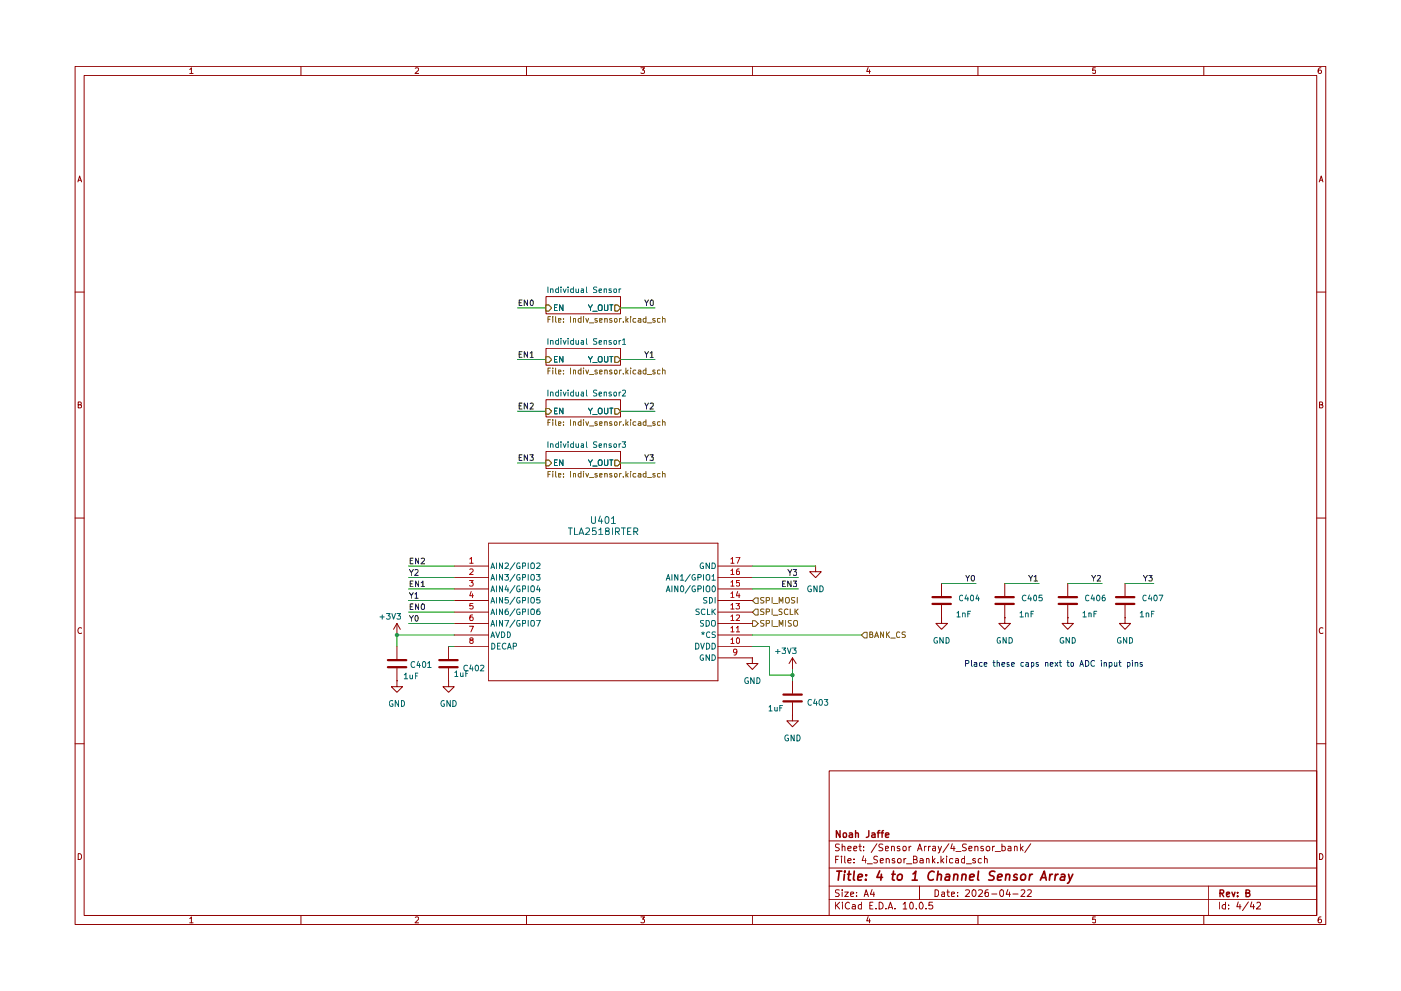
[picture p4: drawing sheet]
(kicad_sch
 (version 20260306)
 (generator "eeschema")
 (generator_version "10.0")
 (paper "A4")
 (title_block
  (title "4 to 1 Channel Sensor Array")
  (date "2026-04-22")
  (rev "B")
  (company "Noah Jaffe"))
 (lib_symbols
  (symbol "Device:C"
   (pin_numbers (hide yes))
   (pin_names
    (offset 0.254)) (exclude_from_sim no) (in_bom yes) (on_board yes)
   (in_pos_files yes)
   (duplicate_pin_numbers_are_jumpers no)
   (property "Reference" "C" (at 0.635 2.54 0) (show_name no) (do_not_autoplace no) (effects (font (size 1.27 1.27)) (justify left)))
   (property "Value" "C" (at 0.635 -2.54 0) (show_name no) (do_not_autoplace no) (effects (font (size 1.27 1.27)) (justify left)))
   (property "Footprint" "" (at 0.9652 -3.81 0) (show_name no) (do_not_autoplace no) (hide yes) (effects (font (size 1.27 1.27))))
   (property "Datasheet" "" (at 0 0 0) (show_name no) (do_not_autoplace no) (hide yes) (effects (font (size 1.27 1.27))))
   (property "Description" "Unpolarized capacitor" (at 0 0 0) (show_name no) (do_not_autoplace no) (hide yes) (effects (font (size 1.27 1.27))))
   (symbol "C_0_1"
    (polyline (pts (xy -2.032 0.762) (xy 2.032 0.762)) (stroke (width 0.508) (type default)) (fill (type none)))
    (polyline (pts (xy -2.032 -0.762) (xy 2.032 -0.762)) (stroke (width 0.508) (type default)) (fill (type none))))
   (symbol "C_1_1"
    (pin passive line (at 0 3.81 270) (length 2.794) (name "" (effects (font (size 1.27 1.27)))) (number "1" (effects (font (size 1.27 1.27)))))
    (pin passive line (at 0 -3.81 90) (length 2.794) (name "" (effects (font (size 1.27 1.27)))) (number "2" (effects (font (size 1.27 1.27))))))
   (embedded_fonts no))
  (symbol "PHOTON:TLA2518IRTER"
   (pin_names
    (offset 0.254)) (exclude_from_sim no) (in_bom yes) (on_board yes)
   (in_pos_files yes)
   (duplicate_pin_numbers_are_jumpers no)
   (property "Reference" "U401" (at 33.02 10.16 0) (show_name no) (do_not_autoplace no) (effects (font (size 1.524 1.524))))
   (property "Value" "TLA2518IRTER" (at 33.02 7.62 0) (show_name no) (do_not_autoplace no) (effects (font (size 1.524 1.524))))
   (property "Footprint" "footprints:WQFN16_RTE_TEX" (at 0 0 0) (show_name no) (do_not_autoplace no) (hide yes) (effects (font (size 1.27 1.27)
    (italic yes))))
   (property "Datasheet" "https://www.ti.com/lit/gpn/tla2518" (at 0 0 0) (show_name no) (do_not_autoplace no) (hide yes) (effects (font (size 1.27 1.27)
    (italic yes))))
   (property "Description" "" (at 0 0 0) (show_name no) (do_not_autoplace no) (hide yes) (effects (font (size 1.27 1.27))))
   (property "JLCPCB Part #" "C1855741" (at 0 0 0) (show_name no) (do_not_autoplace no) (hide yes) (effects (font (size 1.27 1.27))))
   (property "ki_locked" "" (at 0 0 0) (show_name no) (do_not_autoplace no) (effects (font (size 1.27 1.27))))
   (symbol "TLA2518IRTER_0_1"
    (polyline (pts (xy 7.62 5.08) (xy 7.62 -25.4)) (stroke (width 0.127) (type default)) (fill (type none)))
    (polyline (pts (xy 7.62 -25.4) (xy 58.42 -25.4)) (stroke (width 0.127) (type default)) (fill (type none)))
    (polyline (pts (xy 58.42 5.08) (xy 7.62 5.08)) (stroke (width 0.127) (type default)) (fill (type none)))
    (polyline (pts (xy 58.42 -25.4) (xy 58.42 5.08)) (stroke (width 0.127) (type default)) (fill (type none)))
    (pin bidirectional line (at 0 0 0) (length 7.62) (name "AIN2/GPIO2" (effects (font (size 1.27 1.27)))) (number "1" (effects (font (size 1.27 1.27)))))
    (pin bidirectional line (at 0 -2.54 0) (length 7.62) (name "AIN3/GPIO3" (effects (font (size 1.27 1.27)))) (number "2" (effects (font (size 1.27 1.27)))))
    (pin bidirectional line (at 0 -5.08 0) (length 7.62) (name "AIN4/GPIO4" (effects (font (size 1.27 1.27)))) (number "3" (effects (font (size 1.27 1.27)))))
    (pin bidirectional line (at 0 -7.62 0) (length 7.62) (name "AIN5/GPIO5" (effects (font (size 1.27 1.27)))) (number "4" (effects (font (size 1.27 1.27)))))
    (pin bidirectional line (at 0 -10.16 0) (length 7.62) (name "AIN6/GPIO6" (effects (font (size 1.27 1.27)))) (number "5" (effects (font (size 1.27 1.27)))))
    (pin bidirectional line (at 0 -12.7 0) (length 7.62) (name "AIN7/GPIO7" (effects (font (size 1.27 1.27)))) (number "6" (effects (font (size 1.27 1.27)))))
    (pin power_in line (at 0 -15.24 0) (length 7.62) (name "AVDD" (effects (font (size 1.27 1.27)))) (number "7" (effects (font (size 1.27 1.27)))))
    (pin passive line (at 0 -17.78 0) (length 7.62) (name "DECAP" (effects (font (size 1.27 1.27)))) (number "8" (effects (font (size 1.27 1.27)))))
    (pin power_in line (at 66.04 -17.78 180) (length 7.62) (name "DVDD" (effects (font (size 1.27 1.27)))) (number "10" (effects (font (size 1.27 1.27)))))
    (pin input line (at 66.04 -15.24 180) (length 7.62) (name "*CS" (effects (font (size 1.27 1.27)))) (number "11" (effects (font (size 1.27 1.27)))))
    (pin input line (at 66.04 -10.16 180) (length 7.62) (name "SCLK" (effects (font (size 1.27 1.27)))) (number "13" (effects (font (size 1.27 1.27)))))
    (pin input line (at 66.04 -7.62 180) (length 7.62) (name "SDI" (effects (font (size 1.27 1.27)))) (number "14" (effects (font (size 1.27 1.27)))))
    (pin bidirectional line (at 66.04 -5.08 180) (length 7.62) (name "AIN0/GPIO0" (effects (font (size 1.27 1.27)))) (number "15" (effects (font (size 1.27 1.27)))))
    (pin bidirectional line (at 66.04 -2.54 180) (length 7.62) (name "AIN1/GPIO1" (effects (font (size 1.27 1.27)))) (number "16" (effects (font (size 1.27 1.27))))))
   (symbol "TLA2518IRTER_1_1"
    (pin power_in line (at 66.04 -20.32 180) (length 7.62) (name "GND" (effects (font (size 1.27 1.27)))) (number "9" (effects (font (size 1.27 1.27)))))
    (pin tri_state line (at 66.04 -12.7 180) (length 7.62) (name "SDO" (effects (font (size 1.27 1.27)))) (number "12" (effects (font (size 1.27 1.27)))))
    (pin power_in line (at 66.04 0 180) (length 7.62) (name "GND" (effects (font (size 1.27 1.27)))) (number "17" (effects (font (size 1.27 1.27))))))
   (embedded_fonts no))
  (symbol "power:GND"
   (power global)
   (pin_numbers (hide yes))
   (pin_names
    (offset 0) (hide yes)) (exclude_from_sim no) (in_bom yes) (on_board yes)
   (in_pos_files yes)
   (duplicate_pin_numbers_are_jumpers no)
   (property "Reference" "#PWR" (at 0 -6.35 0) (show_name no) (do_not_autoplace no) (hide yes) (effects (font (size 1.27 1.27))))
   (property "Value" "GND" (at 0 -3.81 0) (show_name no) (do_not_autoplace no) (effects (font (size 1.27 1.27))))
   (property "Footprint" "" (at 0 0 0) (show_name no) (do_not_autoplace no) (hide yes) (effects (font (size 1.27 1.27))))
   (property "Datasheet" "" (at 0 0 0) (show_name no) (do_not_autoplace no) (hide yes) (effects (font (size 1.27 1.27))))
   (property "Description" "Power symbol creates a global label with name \"GND\" , ground" (at 0 0 0) (show_name no) (do_not_autoplace no) (hide yes) (effects (font (size 1.27 1.27))))
   (symbol "GND_0_1"
    (polyline (pts (xy 0 0) (xy 0 -1.27) (xy 1.27 -1.27) (xy 0 -2.54) (xy -1.27 -1.27) (xy 0 -1.27)) (stroke (width 0) (type default)) (fill (type none))))
   (symbol "GND_1_1"
    (pin power_in line (at 0 0 270) (length 0) (name "" (effects (font (size 1.27 1.27)))) (number "1" (effects (font (size 1.27 1.27))))))
   (embedded_fonts no))
  (symbol "power:VCC"
   (power global)
   (pin_numbers (hide yes))
   (pin_names
    (offset 0) (hide yes)) (exclude_from_sim no) (in_bom yes) (on_board yes)
   (in_pos_files yes)
   (duplicate_pin_numbers_are_jumpers no)
   (property "Reference" "#PWR" (at 0 -3.81 0) (show_name no) (do_not_autoplace no) (hide yes) (effects (font (size 1.27 1.27))))
   (property "Value" "VCC" (at 0 3.556 0) (show_name no) (do_not_autoplace no) (effects (font (size 1.27 1.27))))
   (property "Footprint" "" (at 0 0 0) (show_name no) (do_not_autoplace no) (hide yes) (effects (font (size 1.27 1.27))))
   (property "Datasheet" "" (at 0 0 0) (show_name no) (do_not_autoplace no) (hide yes) (effects (font (size 1.27 1.27))))
   (property "Description" "Power symbol creates a global label with name \"VCC\"" (at 0 0 0) (show_name no) (do_not_autoplace no) (hide yes) (effects (font (size 1.27 1.27))))
   (symbol "VCC_0_1"
    (polyline (pts (xy -0.762 1.27) (xy 0 2.54)) (stroke (width 0) (type default)) (fill (type none)))
    (polyline (pts (xy 0 2.54) (xy 0.762 1.27)) (stroke (width 0) (type default)) (fill (type none)))
    (polyline (pts (xy 0 0) (xy 0 2.54)) (stroke (width 0) (type default)) (fill (type none))))
   (symbol "VCC_1_1"
    (pin power_in line (at 0 0 90) (length 0) (name "" (effects (font (size 1.27 1.27)))) (number "1" (effects (font (size 1.27 1.27))))))
   (embedded_fonts no)))
 (text "Place these caps next to ADC input pins"
  (exclude_from_sim no)
  (at 226.822 142.494 0)
  (effects (font (size 1.27 1.27))))
 (junction
  (at 168.91 144.78)
  (diameter 0)
  (color 0 0 0 0))
 (junction
  (at 81.28 135.89)
  (diameter 0)
  (color 0 0 0 0))
 (wire
  (pts (xy 215.9 124.46) (xy 223.52 124.46))
  (stroke (width 0) (type default)))
 (wire
  (pts (xy 83.82 130.81) (xy 93.98 130.81))
  (stroke (width 0) (type default)))
 (wire
  (pts (xy 170.18 125.73) (xy 160.02 125.73))
  (stroke (width 0) (type default)))
 (wire
  (pts (xy 229.87 124.46) (xy 237.49 124.46))
  (stroke (width 0) (type default)))
 (wire
  (pts (xy 83.82 128.27) (xy 93.98 128.27))
  (stroke (width 0) (type default)))
 (wire
  (pts (xy 163.83 144.78) (xy 168.91 144.78))
  (stroke (width 0) (type default)))
 (wire
  (pts (xy 160.02 135.89) (xy 184.15 135.89))
  (stroke (width 0) (type default)))
 (wire
  (pts (xy 130.81 97.79) (xy 138.43 97.79))
  (stroke (width 0) (type default)))
 (wire
  (pts (xy 107.95 97.79) (xy 114.3 97.79))
  (stroke (width 0) (type default)))
 (wire
  (pts (xy 170.18 123.19) (xy 160.02 123.19))
  (stroke (width 0) (type default)))
 (wire
  (pts (xy 160.02 120.65) (xy 173.99 120.65))
  (stroke (width 0) (type default)))
 (wire
  (pts (xy 83.82 120.65) (xy 93.98 120.65))
  (stroke (width 0) (type default)))
 (wire
  (pts (xy 107.95 74.93) (xy 114.3 74.93))
  (stroke (width 0) (type default)))
 (wire
  (pts (xy 92.71 138.43) (xy 93.98 138.43))
  (stroke (width 0) (type default)))
 (wire
  (pts (xy 168.91 144.78) (xy 168.91 146.05))
  (stroke (width 0) (type default)))
 (wire
  (pts (xy 107.95 86.36) (xy 114.3 86.36))
  (stroke (width 0) (type default)))
 (wire
  (pts (xy 81.28 138.43) (xy 81.28 135.89))
  (stroke (width 0) (type default)))
 (wire
  (pts (xy 242.57 124.46) (xy 248.92 124.46))
  (stroke (width 0) (type default)))
 (wire
  (pts (xy 107.95 63.5) (xy 114.3 63.5))
  (stroke (width 0) (type default)))
 (wire
  (pts (xy 163.83 138.43) (xy 163.83 144.78))
  (stroke (width 0) (type default)))
 (wire
  (pts (xy 130.81 86.36) (xy 138.43 86.36))
  (stroke (width 0) (type default)))
 (wire
  (pts (xy 83.82 133.35) (xy 93.98 133.35))
  (stroke (width 0) (type default)))
 (wire
  (pts (xy 130.81 63.5) (xy 138.43 63.5))
  (stroke (width 0) (type default)))
 (wire
  (pts (xy 130.81 74.93) (xy 138.43 74.93))
  (stroke (width 0) (type default)))
 (wire
  (pts (xy 168.91 143.51) (xy 168.91 144.78))
  (stroke (width 0) (type default)))
 (wire
  (pts (xy 201.93 124.46) (xy 209.55 124.46))
  (stroke (width 0) (type default)))
 (wire
  (pts (xy 81.28 135.89) (xy 93.98 135.89))
  (stroke (width 0) (type default)))
 (wire
  (pts (xy 83.82 123.19) (xy 93.98 123.19))
  (stroke (width 0) (type default)))
 (wire
  (pts (xy 83.82 125.73) (xy 93.98 125.73))
  (stroke (width 0) (type default)))
 (wire
  (pts (xy 160.02 138.43) (xy 163.83 138.43))
  (stroke (width 0) (type default)))
 (label "EN2"
  (at 107.95 86.36 0)
  (effects (font (size 1.27 1.27)) (justify left bottom)))
 (label "Y2"
  (at 83.82 123.19 0)
  (effects (font (size 1.27 1.27)) (justify left bottom)))
 (label "Y1"
  (at 223.52 124.46 180)
  (effects (font (size 1.27 1.27)) (justify right bottom)))
 (label "Y2"
  (at 138.43 86.36 180)
  (effects (font (size 1.27 1.27)) (justify right bottom)))
 (label "EN1"
  (at 107.95 74.93 0)
  (effects (font (size 1.27 1.27)) (justify left bottom)))
 (label "Y3"
  (at 170.18 123.19 180)
  (effects (font (size 1.27 1.27)) (justify right bottom)))
 (label "EN3"
  (at 107.95 97.79 0)
  (effects (font (size 1.27 1.27)) (justify left bottom)))
 (label "Y3"
  (at 248.92 124.46 180)
  (effects (font (size 1.27 1.27)) (justify right bottom)))
 (label "Y1"
  (at 83.82 128.27 0)
  (effects (font (size 1.27 1.27)) (justify left bottom)))
 (label "Y0"
  (at 209.55 124.46 180)
  (effects (font (size 1.27 1.27)) (justify right bottom)))
 (label "EN3"
  (at 170.18 125.73 180)
  (effects (font (size 1.27 1.27)) (justify right bottom)))
 (label "EN0"
  (at 83.82 130.81 0)
  (effects (font (size 1.27 1.27)) (justify left bottom)))
 (label "EN2"
  (at 83.82 120.65 0)
  (effects (font (size 1.27 1.27)) (justify left bottom)))
 (label "Y2"
  (at 237.49 124.46 180)
  (effects (font (size 1.27 1.27)) (justify right bottom)))
 (label "Y3"
  (at 138.43 97.79 180)
  (effects (font (size 1.27 1.27)) (justify right bottom)))
 (label "Y0"
  (at 83.82 133.35 0)
  (effects (font (size 1.27 1.27)) (justify left bottom)))
 (label "EN0"
  (at 107.95 63.5 0)
  (effects (font (size 1.27 1.27)) (justify left bottom)))
 (label "Y1"
  (at 138.43 74.93 180)
  (effects (font (size 1.27 1.27)) (justify right bottom)))
 (label "Y0"
  (at 138.43 63.5 180)
  (effects (font (size 1.27 1.27)) (justify right bottom)))
 (label "EN1"
  (at 83.82 125.73 0)
  (effects (font (size 1.27 1.27)) (justify left bottom)))
 (hierarchical_label "BANK_CS"
  (shape input)
  (at 184.15 135.89 0)
  (effects (font (size 1.27 1.27)) (justify left)))
 (hierarchical_label "SPI_MISO"
  (shape output)
  (at 160.02 133.35 0)
  (effects (font (size 1.27 1.27)) (justify left)))
 (hierarchical_label "SPI_SCLK"
  (shape input)
  (at 160.02 130.81 0)
  (effects (font (size 1.27 1.27)) (justify left)))
 (hierarchical_label "SPI_MOSI"
  (shape input)
  (at 160.02 128.27 0)
  (effects (font (size 1.27 1.27)) (justify left)))
 (symbol
  (lib_id "power:GND")
  (at 92.71 146.05 0)
  (unit 1)
  (body_style 1)
  (exclude_from_sim no)
  (in_bom yes)
  (on_board yes)
  (in_pos_files yes)
  (dnp no)
  (fields_autoplaced yes)
  (property "Reference" "#PWR0403" (at 92.71 152.4 0) (hide yes) (show_name no) (do_not_autoplace no) (effects (font (size 1.27 1.27))))
  (property "Value" "GND" (at 92.71 151.13 0) (show_name no) (do_not_autoplace no) (effects (font (size 1.27 1.27))))
  (property "Footprint" "" (at 92.71 146.05 0) (hide yes) (show_name no) (do_not_autoplace no) (effects (font (size 1.27 1.27))))
  (property "Datasheet" "" (at 92.71 146.05 0) (hide yes) (show_name no) (do_not_autoplace no) (effects (font (size 1.27 1.27))))
  (property "Description" "Power symbol creates a global label with name \"GND\" , ground" (at 92.71 146.05 0) (hide yes) (show_name no) (do_not_autoplace no) (effects (font (size 1.27 1.27))))
  (pin "1")
  (instances (project "002_Sensor_PI_RS485 board" (path "" (reference "#PWR0403") (unit 1)) (path "" (reference "#PWR03303") (unit 1)) (path "" (reference "#PWR01303") (unit 1)) (path "" (reference "#PWR02803") (unit 1)) (path "" (reference "#PWR02303") (unit 1)) (path "" (reference "#PWR0803") (unit 1)) (path "" (reference "#PWR01803") (unit 1)))))
 (symbol
  (lib_id "power:GND")
  (at 242.57 132.08 0)
  (unit 1)
  (body_style 1)
  (exclude_from_sim no)
  (in_bom yes)
  (on_board yes)
  (in_pos_files yes)
  (dnp no)
  (fields_autoplaced yes)
  (property "Reference" "#PWR053" (at 242.57 138.43 0) (hide yes) (show_name no) (do_not_autoplace no) (effects (font (size 1.27 1.27))))
  (property "Value" "GND" (at 242.57 137.16 0) (show_name no) (do_not_autoplace no) (effects (font (size 1.27 1.27))))
  (property "Footprint" "" (at 242.57 132.08 0) (hide yes) (show_name no) (do_not_autoplace no) (effects (font (size 1.27 1.27))))
  (property "Datasheet" "" (at 242.57 132.08 0) (hide yes) (show_name no) (do_not_autoplace no) (effects (font (size 1.27 1.27))))
  (property "Description" "Power symbol creates a global label with name \"GND\" , ground" (at 242.57 132.08 0) (hide yes) (show_name no) (do_not_autoplace no) (effects (font (size 1.27 1.27))))
  (pin "1")
  (instances (project "002_Sensor_PI_RS485 board" (path "" (reference "#PWR053") (unit 1)) (path "" (reference "#PWR059") (unit 1)) (path "" (reference "#PWR055") (unit 1)) (path "" (reference "#PWR058") (unit 1)) (path "" (reference "#PWR057") (unit 1)) (path "" (reference "#PWR054") (unit 1)) (path "" (reference "#PWR056") (unit 1)))))
 (symbol
  (lib_id "power:GND")
  (at 201.93 132.08 0)
  (unit 1)
  (body_style 1)
  (exclude_from_sim no)
  (in_bom yes)
  (on_board yes)
  (in_pos_files yes)
  (dnp no)
  (fields_autoplaced yes)
  (property "Reference" "#PWR019" (at 201.93 138.43 0) (hide yes) (show_name no) (do_not_autoplace no) (effects (font (size 1.27 1.27))))
  (property "Value" "GND" (at 201.93 137.16 0) (show_name no) (do_not_autoplace no) (effects (font (size 1.27 1.27))))
  (property "Footprint" "" (at 201.93 132.08 0) (hide yes) (show_name no) (do_not_autoplace no) (effects (font (size 1.27 1.27))))
  (property "Datasheet" "" (at 201.93 132.08 0) (hide yes) (show_name no) (do_not_autoplace no) (effects (font (size 1.27 1.27))))
  (property "Description" "Power symbol creates a global label with name \"GND\" , ground" (at 201.93 132.08 0) (hide yes) (show_name no) (do_not_autoplace no) (effects (font (size 1.27 1.27))))
  (pin "1")
  (instances (project "002_Sensor_PI_RS485 board" (path "" (reference "#PWR019") (unit 1)) (path "" (reference "#PWR030") (unit 1)) (path "" (reference "#PWR024") (unit 1)) (path "" (reference "#PWR029") (unit 1)) (path "" (reference "#PWR027") (unit 1)) (path "" (reference "#PWR020") (unit 1)) (path "" (reference "#PWR026") (unit 1)))))
 (symbol
  (lib_id "power:VCC")
  (at 168.91 143.51 0)
  (unit 1)
  (body_style 1)
  (exclude_from_sim no)
  (in_bom yes)
  (on_board yes)
  (in_pos_files yes)
  (dnp no)
  (property "Reference" "#PWR0408" (at 168.91 147.32 0) (hide yes) (show_name no) (do_not_autoplace no) (effects (font (size 1.27 1.27))))
  (property "Value" "+3V3" (at 167.386 139.446 0) (show_name no) (do_not_autoplace no) (effects (font (size 1.27 1.27))))
  (property "Footprint" "" (at 168.91 143.51 0) (hide yes) (show_name no) (do_not_autoplace no) (effects (font (size 1.27 1.27))))
  (property "Datasheet" "" (at 168.91 143.51 0) (hide yes) (show_name no) (do_not_autoplace no) (effects (font (size 1.27 1.27))))
  (property "Description" "Power symbol creates a global label with name \"VCC\"" (at 168.91 143.51 0) (hide yes) (show_name no) (do_not_autoplace no) (effects (font (size 1.27 1.27))))
  (pin "1")
  (instances (project "002_Sensor_PI_RS485 board" (path "" (reference "#PWR0408") (unit 1)) (path "" (reference "#PWR03306") (unit 1)) (path "" (reference "#PWR01306") (unit 1)) (path "" (reference "#PWR02806") (unit 1)) (path "" (reference "#PWR02306") (unit 1)) (path "" (reference "#PWR0806") (unit 1)) (path "" (reference "#PWR01806") (unit 1)))))
 (symbol
  (lib_id "Device:C")
  (at 168.91 149.86 0)
  (unit 1)
  (body_style 1)
  (exclude_from_sim no)
  (in_bom yes)
  (on_board yes)
  (in_pos_files yes)
  (dnp no)
  (property "Reference" "C403" (at 171.958 150.876 0) (show_name no) (do_not_autoplace no) (effects (font (size 1.27 1.27)) (justify left)))
  (property "Value" "1uF" (at 163.322 152.146 0) (show_name no) (do_not_autoplace no) (effects (font (size 1.27 1.27)) (justify left)))
  (property "Footprint" "Capacitor_SMD:C_0402_1005Metric" (at 169.8752 153.67 0) (hide yes) (show_name no) (do_not_autoplace no) (effects (font (size 1.27 1.27))))
  (property "Datasheet" "" (at 168.91 149.86 0) (hide yes) (show_name no) (do_not_autoplace no) (effects (font (size 1.27 1.27))))
  (property "Description" "Unpolarized capacitor" (at 168.91 149.86 0) (hide yes) (show_name no) (do_not_autoplace no) (effects (font (size 1.27 1.27))))
  (pin "2")
  (pin "1")
  (instances (project "002_Sensor_PI_RS485 board" (path "" (reference "C403") (unit 1)) (path "" (reference "C3303") (unit 1)) (path "" (reference "C1303") (unit 1)) (path "" (reference "C2803") (unit 1)) (path "" (reference "C2303") (unit 1)) (path "" (reference "C803") (unit 1)) (path "" (reference "C1803") (unit 1)))))
 (symbol
  (lib_id "Device:C")
  (at 92.71 142.24 0)
  (unit 1)
  (body_style 1)
  (exclude_from_sim no)
  (in_bom yes)
  (on_board yes)
  (in_pos_files yes)
  (dnp no)
  (property "Reference" "C402" (at 95.758 143.256 0) (show_name no) (do_not_autoplace no) (effects (font (size 1.27 1.27)) (justify left)))
  (property "Value" "1uF" (at 93.726 144.526 0) (show_name no) (do_not_autoplace no) (effects (font (size 1.27 1.27)) (justify left)))
  (property "Footprint" "Capacitor_SMD:C_0402_1005Metric" (at 93.6752 146.05 0) (hide yes) (show_name no) (do_not_autoplace no) (effects (font (size 1.27 1.27))))
  (property "Datasheet" "" (at 92.71 142.24 0) (hide yes) (show_name no) (do_not_autoplace no) (effects (font (size 1.27 1.27))))
  (property "Description" "Unpolarized capacitor" (at 92.71 142.24 0) (hide yes) (show_name no) (do_not_autoplace no) (effects (font (size 1.27 1.27))))
  (pin "2")
  (pin "1")
  (instances (project "002_Sensor_PI_RS485 board" (path "" (reference "C402") (unit 1)) (path "" (reference "C3302") (unit 1)) (path "" (reference "C1302") (unit 1)) (path "" (reference "C2802") (unit 1)) (path "" (reference "C2302") (unit 1)) (path "" (reference "C802") (unit 1)) (path "" (reference "C1802") (unit 1)))))
 (symbol
  (lib_id "power:GND")
  (at 229.87 132.08 0)
  (unit 1)
  (body_style 1)
  (exclude_from_sim no)
  (in_bom yes)
  (on_board yes)
  (in_pos_files yes)
  (dnp no)
  (fields_autoplaced yes)
  (property "Reference" "#PWR046" (at 229.87 138.43 0) (hide yes) (show_name no) (do_not_autoplace no) (effects (font (size 1.27 1.27))))
  (property "Value" "GND" (at 229.87 137.16 0) (show_name no) (do_not_autoplace no) (effects (font (size 1.27 1.27))))
  (property "Footprint" "" (at 229.87 132.08 0) (hide yes) (show_name no) (do_not_autoplace no) (effects (font (size 1.27 1.27))))
  (property "Datasheet" "" (at 229.87 132.08 0) (hide yes) (show_name no) (do_not_autoplace no) (effects (font (size 1.27 1.27))))
  (property "Description" "Power symbol creates a global label with name \"GND\" , ground" (at 229.87 132.08 0) (hide yes) (show_name no) (do_not_autoplace no) (effects (font (size 1.27 1.27))))
  (pin "1")
  (instances (project "002_Sensor_PI_RS485 board" (path "" (reference "#PWR046") (unit 1)) (path "" (reference "#PWR052") (unit 1)) (path "" (reference "#PWR048") (unit 1)) (path "" (reference "#PWR051") (unit 1)) (path "" (reference "#PWR050") (unit 1)) (path "" (reference "#PWR047") (unit 1)) (path "" (reference "#PWR049") (unit 1)))))
 (symbol
  (lib_id "power:GND")
  (at 81.28 146.05 0)
  (unit 1)
  (body_style 1)
  (exclude_from_sim no)
  (in_bom yes)
  (on_board yes)
  (in_pos_files yes)
  (dnp no)
  (fields_autoplaced yes)
  (property "Reference" "#PWR0402" (at 81.28 152.4 0) (hide yes) (show_name no) (do_not_autoplace no) (effects (font (size 1.27 1.27))))
  (property "Value" "GND" (at 81.28 151.13 0) (show_name no) (do_not_autoplace no) (effects (font (size 1.27 1.27))))
  (property "Footprint" "" (at 81.28 146.05 0) (hide yes) (show_name no) (do_not_autoplace no) (effects (font (size 1.27 1.27))))
  (property "Datasheet" "" (at 81.28 146.05 0) (hide yes) (show_name no) (do_not_autoplace no) (effects (font (size 1.27 1.27))))
  (property "Description" "Power symbol creates a global label with name \"GND\" , ground" (at 81.28 146.05 0) (hide yes) (show_name no) (do_not_autoplace no) (effects (font (size 1.27 1.27))))
  (pin "1")
  (instances (project "002_Sensor_PI_RS485 board" (path "" (reference "#PWR0402") (unit 1)) (path "" (reference "#PWR03302") (unit 1)) (path "" (reference "#PWR01302") (unit 1)) (path "" (reference "#PWR02802") (unit 1)) (path "" (reference "#PWR02302") (unit 1)) (path "" (reference "#PWR0802") (unit 1)) (path "" (reference "#PWR01802") (unit 1)))))
 (symbol
  (lib_id "Device:C")
  (at 201.93 128.27 0)
  (unit 1)
  (body_style 1)
  (exclude_from_sim no)
  (in_bom yes)
  (on_board yes)
  (in_pos_files yes)
  (dnp no)
  (property "Reference" "C404" (at 205.486 127.762 0) (show_name no) (do_not_autoplace no) (effects (font (size 1.27 1.27)) (justify left)))
  (property "Value" "1nF" (at 204.978 131.318 0) (show_name no) (do_not_autoplace no) (effects (font (size 1.27 1.27)) (justify left)))
  (property "Footprint" "Capacitor_SMD:C_0402_1005Metric" (at 202.8952 132.08 0) (hide yes) (show_name no) (do_not_autoplace no) (effects (font (size 1.27 1.27))))
  (property "Datasheet" "" (at 201.93 128.27 0) (hide yes) (show_name no) (do_not_autoplace no) (effects (font (size 1.27 1.27))))
  (property "Description" "Unpolarized capacitor" (at 201.93 128.27 0) (hide yes) (show_name no) (do_not_autoplace no) (effects (font (size 1.27 1.27))))
  (pin "2")
  (pin "1")
  (instances (project "002_Sensor_PI_RS485 board" (path "" (reference "C404") (unit 1)) (path "" (reference "C3304") (unit 1)) (path "" (reference "C1304") (unit 1)) (path "" (reference "C2804") (unit 1)) (path "" (reference "C2304") (unit 1)) (path "" (reference "C804") (unit 1)) (path "" (reference "C1804") (unit 1)))))
 (symbol
  (lib_id "power:GND")
  (at 168.91 153.67 0)
  (unit 1)
  (body_style 1)
  (exclude_from_sim no)
  (in_bom yes)
  (on_board yes)
  (in_pos_files yes)
  (dnp no)
  (fields_autoplaced yes)
  (property "Reference" "#PWR0409" (at 168.91 160.02 0) (hide yes) (show_name no) (do_not_autoplace no) (effects (font (size 1.27 1.27))))
  (property "Value" "GND" (at 168.91 158.75 0) (show_name no) (do_not_autoplace no) (effects (font (size 1.27 1.27))))
  (property "Footprint" "" (at 168.91 153.67 0) (hide yes) (show_name no) (do_not_autoplace no) (effects (font (size 1.27 1.27))))
  (property "Datasheet" "" (at 168.91 153.67 0) (hide yes) (show_name no) (do_not_autoplace no) (effects (font (size 1.27 1.27))))
  (property "Description" "Power symbol creates a global label with name \"GND\" , ground" (at 168.91 153.67 0) (hide yes) (show_name no) (do_not_autoplace no) (effects (font (size 1.27 1.27))))
  (pin "1")
  (instances (project "002_Sensor_PI_RS485 board" (path "" (reference "#PWR0409") (unit 1)) (path "" (reference "#PWR03307") (unit 1)) (path "" (reference "#PWR01307") (unit 1)) (path "" (reference "#PWR02807") (unit 1)) (path "" (reference "#PWR02307") (unit 1)) (path "" (reference "#PWR0807") (unit 1)) (path "" (reference "#PWR01807") (unit 1)))))
 (symbol
  (lib_id "PHOTON:TLA2518IRTER")
  (at 93.98 120.65 0)
  (unit 1)
  (body_style 1)
  (exclude_from_sim no)
  (in_bom yes)
  (on_board yes)
  (in_pos_files yes)
  (dnp no)
  (fields_autoplaced yes)
  (property "Reference" "U401" (at 127 110.49 0) (show_name no) (do_not_autoplace no) (effects (font (size 1.524 1.524))))
  (property "Value" "TLA2518IRTER" (at 127 113.03 0) (show_name no) (do_not_autoplace no) (effects (font (size 1.524 1.524))))
  (property "Footprint" "footprints:WQFN16_RTE_TEX" (at 93.98 120.65 0) (hide yes) (show_name no) (do_not_autoplace no) (effects (font (size 1.27 1.27)
    (italic yes))))
  (property "Datasheet" "https://www.ti.com/lit/gpn/tla2518" (at 93.98 120.65 0) (hide yes) (show_name no) (do_not_autoplace no) (effects (font (size 1.27 1.27)
    (italic yes))))
  (property "Description" "" (at 93.98 120.65 0) (hide yes) (show_name no) (do_not_autoplace no) (effects (font (size 1.27 1.27))))
  (property "JLCPCB Part #" "C1855741" (at 93.98 120.65 0) (hide yes) (show_name no) (do_not_autoplace no) (effects (font (size 1.27 1.27))))
  (pin "9")
  (pin "10")
  (pin "12")
  (pin "13")
  (pin "11")
  (pin "1")
  (pin "15")
  (pin "3")
  (pin "2")
  (pin "8")
  (pin "7")
  (pin "17")
  (pin "4")
  (pin "14")
  (pin "16")
  (pin "5")
  (pin "6")
  (instances (project "002_Sensor_PI_RS485 board" (path "" (reference "U401") (unit 1)) (path "" (reference "U3301") (unit 1)) (path "" (reference "U1301") (unit 1)) (path "" (reference "U2801") (unit 1)) (path "" (reference "U2301") (unit 1)) (path "" (reference "U801") (unit 1)) (path "" (reference "U1801") (unit 1)))))
 (symbol
  (lib_id "power:VCC")
  (at 81.28 135.89 0)
  (unit 1)
  (body_style 1)
  (exclude_from_sim no)
  (in_bom yes)
  (on_board yes)
  (in_pos_files yes)
  (dnp no)
  (property "Reference" "#PWR0401" (at 81.28 139.7 0) (hide yes) (show_name no) (do_not_autoplace no) (effects (font (size 1.27 1.27))))
  (property "Value" "+3V3" (at 79.756 131.826 0) (show_name no) (do_not_autoplace no) (effects (font (size 1.27 1.27))))
  (property "Footprint" "" (at 81.28 135.89 0) (hide yes) (show_name no) (do_not_autoplace no) (effects (font (size 1.27 1.27))))
  (property "Datasheet" "" (at 81.28 135.89 0) (hide yes) (show_name no) (do_not_autoplace no) (effects (font (size 1.27 1.27))))
  (property "Description" "Power symbol creates a global label with name \"VCC\"" (at 81.28 135.89 0) (hide yes) (show_name no) (do_not_autoplace no) (effects (font (size 1.27 1.27))))
  (pin "1")
  (instances (project "002_Sensor_PI_RS485 board" (path "" (reference "#PWR0401") (unit 1)) (path "" (reference "#PWR03301") (unit 1)) (path "" (reference "#PWR01301") (unit 1)) (path "" (reference "#PWR02801") (unit 1)) (path "" (reference "#PWR02301") (unit 1)) (path "" (reference "#PWR0801") (unit 1)) (path "" (reference "#PWR01801") (unit 1)))))
 (symbol
  (lib_id "power:GND")
  (at 173.99 120.65 0)
  (unit 1)
  (body_style 1)
  (exclude_from_sim no)
  (in_bom yes)
  (on_board yes)
  (in_pos_files yes)
  (dnp no)
  (fields_autoplaced yes)
  (property "Reference" "#PWR0407" (at 173.99 127 0) (hide yes) (show_name no) (do_not_autoplace no) (effects (font (size 1.27 1.27))))
  (property "Value" "GND" (at 173.99 125.73 0) (show_name no) (do_not_autoplace no) (effects (font (size 1.27 1.27))))
  (property "Footprint" "" (at 173.99 120.65 0) (hide yes) (show_name no) (do_not_autoplace no) (effects (font (size 1.27 1.27))))
  (property "Datasheet" "" (at 173.99 120.65 0) (hide yes) (show_name no) (do_not_autoplace no) (effects (font (size 1.27 1.27))))
  (property "Description" "Power symbol creates a global label with name \"GND\" , ground" (at 173.99 120.65 0) (hide yes) (show_name no) (do_not_autoplace no) (effects (font (size 1.27 1.27))))
  (pin "1")
  (instances (project "002_Sensor_PI_RS485 board" (path "" (reference "#PWR0407") (unit 1)) (path "" (reference "#PWR03305") (unit 1)) (path "" (reference "#PWR01305") (unit 1)) (path "" (reference "#PWR02805") (unit 1)) (path "" (reference "#PWR02305") (unit 1)) (path "" (reference "#PWR0805") (unit 1)) (path "" (reference "#PWR01805") (unit 1)))))
 (symbol
  (lib_id "power:GND")
  (at 160.02 140.97 0)
  (unit 1)
  (body_style 1)
  (exclude_from_sim no)
  (in_bom yes)
  (on_board yes)
  (in_pos_files yes)
  (dnp no)
  (fields_autoplaced yes)
  (property "Reference" "#PWR0406" (at 160.02 147.32 0) (hide yes) (show_name no) (do_not_autoplace no) (effects (font (size 1.27 1.27))))
  (property "Value" "GND" (at 160.02 146.05 0) (show_name no) (do_not_autoplace no) (effects (font (size 1.27 1.27))))
  (property "Footprint" "" (at 160.02 140.97 0) (hide yes) (show_name no) (do_not_autoplace no) (effects (font (size 1.27 1.27))))
  (property "Datasheet" "" (at 160.02 140.97 0) (hide yes) (show_name no) (do_not_autoplace no) (effects (font (size 1.27 1.27))))
  (property "Description" "Power symbol creates a global label with name \"GND\" , ground" (at 160.02 140.97 0) (hide yes) (show_name no) (do_not_autoplace no) (effects (font (size 1.27 1.27))))
  (pin "1")
  (instances (project "002_Sensor_PI_RS485 board" (path "" (reference "#PWR0406") (unit 1)) (path "" (reference "#PWR03304") (unit 1)) (path "" (reference "#PWR01304") (unit 1)) (path "" (reference "#PWR02804") (unit 1)) (path "" (reference "#PWR02304") (unit 1)) (path "" (reference "#PWR0804") (unit 1)) (path "" (reference "#PWR01804") (unit 1)))))
 (symbol
  (lib_id "Device:C")
  (at 229.87 128.27 0)
  (unit 1)
  (body_style 1)
  (exclude_from_sim no)
  (in_bom yes)
  (on_board yes)
  (in_pos_files yes)
  (dnp no)
  (property "Reference" "C406" (at 233.426 127.762 0) (show_name no) (do_not_autoplace no) (effects (font (size 1.27 1.27)) (justify left)))
  (property "Value" "1nF" (at 232.918 131.318 0) (show_name no) (do_not_autoplace no) (effects (font (size 1.27 1.27)) (justify left)))
  (property "Footprint" "Capacitor_SMD:C_0402_1005Metric" (at 230.8352 132.08 0) (hide yes) (show_name no) (do_not_autoplace no) (effects (font (size 1.27 1.27))))
  (property "Datasheet" "" (at 229.87 128.27 0) (hide yes) (show_name no) (do_not_autoplace no) (effects (font (size 1.27 1.27))))
  (property "Description" "Unpolarized capacitor" (at 229.87 128.27 0) (hide yes) (show_name no) (do_not_autoplace no) (effects (font (size 1.27 1.27))))
  (pin "2")
  (pin "1")
  (instances (project "002_Sensor_PI_RS485 board" (path "" (reference "C406") (unit 1)) (path "" (reference "C3306") (unit 1)) (path "" (reference "C1306") (unit 1)) (path "" (reference "C2806") (unit 1)) (path "" (reference "C2306") (unit 1)) (path "" (reference "C806") (unit 1)) (path "" (reference "C1806") (unit 1)))))
 (symbol
  (lib_id "power:GND")
  (at 215.9 132.08 0)
  (unit 1)
  (body_style 1)
  (exclude_from_sim no)
  (in_bom yes)
  (on_board yes)
  (in_pos_files yes)
  (dnp no)
  (fields_autoplaced yes)
  (property "Reference" "#PWR031" (at 215.9 138.43 0) (hide yes) (show_name no) (do_not_autoplace no) (effects (font (size 1.27 1.27))))
  (property "Value" "GND" (at 215.9 137.16 0) (show_name no) (do_not_autoplace no) (effects (font (size 1.27 1.27))))
  (property "Footprint" "" (at 215.9 132.08 0) (hide yes) (show_name no) (do_not_autoplace no) (effects (font (size 1.27 1.27))))
  (property "Datasheet" "" (at 215.9 132.08 0) (hide yes) (show_name no) (do_not_autoplace no) (effects (font (size 1.27 1.27))))
  (property "Description" "Power symbol creates a global label with name \"GND\" , ground" (at 215.9 132.08 0) (hide yes) (show_name no) (do_not_autoplace no) (effects (font (size 1.27 1.27))))
  (pin "1")
  (instances (project "002_Sensor_PI_RS485 board" (path "" (reference "#PWR031") (unit 1)) (path "" (reference "#PWR045") (unit 1)) (path "" (reference "#PWR034") (unit 1)) (path "" (reference "#PWR044") (unit 1)) (path "" (reference "#PWR043") (unit 1)) (path "" (reference "#PWR033") (unit 1)) (path "" (reference "#PWR041") (unit 1)))))
 (symbol
  (lib_id "Device:C")
  (at 215.9 128.27 0)
  (unit 1)
  (body_style 1)
  (exclude_from_sim no)
  (in_bom yes)
  (on_board yes)
  (in_pos_files yes)
  (dnp no)
  (property "Reference" "C405" (at 219.456 127.762 0) (show_name no) (do_not_autoplace no) (effects (font (size 1.27 1.27)) (justify left)))
  (property "Value" "1nF" (at 218.948 131.318 0) (show_name no) (do_not_autoplace no) (effects (font (size 1.27 1.27)) (justify left)))
  (property "Footprint" "Capacitor_SMD:C_0402_1005Metric" (at 216.8652 132.08 0) (hide yes) (show_name no) (do_not_autoplace no) (effects (font (size 1.27 1.27))))
  (property "Datasheet" "" (at 215.9 128.27 0) (hide yes) (show_name no) (do_not_autoplace no) (effects (font (size 1.27 1.27))))
  (property "Description" "Unpolarized capacitor" (at 215.9 128.27 0) (hide yes) (show_name no) (do_not_autoplace no) (effects (font (size 1.27 1.27))))
  (pin "2")
  (pin "1")
  (instances (project "002_Sensor_PI_RS485 board" (path "" (reference "C405") (unit 1)) (path "" (reference "C3305") (unit 1)) (path "" (reference "C1305") (unit 1)) (path "" (reference "C2805") (unit 1)) (path "" (reference "C2305") (unit 1)) (path "" (reference "C805") (unit 1)) (path "" (reference "C1805") (unit 1)))))
 (symbol
  (lib_id "Device:C")
  (at 242.57 128.27 0)
  (unit 1)
  (body_style 1)
  (exclude_from_sim no)
  (in_bom yes)
  (on_board yes)
  (in_pos_files yes)
  (dnp no)
  (property "Reference" "C407" (at 246.126 127.762 0) (show_name no) (do_not_autoplace no) (effects (font (size 1.27 1.27)) (justify left)))
  (property "Value" "1nF" (at 245.618 131.318 0) (show_name no) (do_not_autoplace no) (effects (font (size 1.27 1.27)) (justify left)))
  (property "Footprint" "Capacitor_SMD:C_0402_1005Metric" (at 243.5352 132.08 0) (hide yes) (show_name no) (do_not_autoplace no) (effects (font (size 1.27 1.27))))
  (property "Datasheet" "" (at 242.57 128.27 0) (hide yes) (show_name no) (do_not_autoplace no) (effects (font (size 1.27 1.27))))
  (property "Description" "Unpolarized capacitor" (at 242.57 128.27 0) (hide yes) (show_name no) (do_not_autoplace no) (effects (font (size 1.27 1.27))))
  (pin "2")
  (pin "1")
  (instances (project "002_Sensor_PI_RS485 board" (path "" (reference "C407") (unit 1)) (path "" (reference "C3307") (unit 1)) (path "" (reference "C1307") (unit 1)) (path "" (reference "C2807") (unit 1)) (path "" (reference "C2307") (unit 1)) (path "" (reference "C807") (unit 1)) (path "" (reference "C1807") (unit 1)))))
 (symbol
  (lib_id "Device:C")
  (at 81.28 142.24 0)
  (unit 1)
  (body_style 1)
  (exclude_from_sim no)
  (in_bom yes)
  (on_board yes)
  (in_pos_files yes)
  (dnp no)
  (property "Reference" "C401" (at 84.074 142.494 0) (show_name no) (do_not_autoplace no) (effects (font (size 1.27 1.27)) (justify left)))
  (property "Value" "1uF" (at 82.55 145.034 0) (show_name no) (do_not_autoplace no) (effects (font (size 1.27 1.27)) (justify left)))
  (property "Footprint" "Capacitor_SMD:C_0402_1005Metric" (at 82.2452 146.05 0) (hide yes) (show_name no) (do_not_autoplace no) (effects (font (size 1.27 1.27))))
  (property "Datasheet" "" (at 81.28 142.24 0) (hide yes) (show_name no) (do_not_autoplace no) (effects (font (size 1.27 1.27))))
  (property "Description" "Unpolarized capacitor" (at 81.28 142.24 0) (hide yes) (show_name no) (do_not_autoplace no) (effects (font (size 1.27 1.27))))
  (pin "2")
  (pin "1")
  (instances (project "002_Sensor_PI_RS485 board" (path "" (reference "C401") (unit 1)) (path "" (reference "C3301") (unit 1)) (path "" (reference "C1301") (unit 1)) (path "" (reference "C2801") (unit 1)) (path "" (reference "C2301") (unit 1)) (path "" (reference "C801") (unit 1)) (path "" (reference "C1801") (unit 1)))))
 (sheet
  (at 114.3 83.82)
  (size 16.51 3.81)
  (exclude_from_sim no)
  (in_bom yes)
  (on_board yes)
  (dnp no)
  (fields_autoplaced yes)
  (stroke (width 0.1524) (type solid))
  (fill (color 0 0 0 0))
  (property "Sheetname" "Individual Sensor2" (at 114.3 83.1084 0) (show_name no) (do_not_autoplace no) (effects (font (size 1.27 1.27)) (justify left bottom)))
  (property "Sheetfile" "Indiv_sensor.kicad_sch" (at 114.3 88.2146 0) (show_name no) (do_not_autoplace no) (effects (font (size 1.27 1.27)) (justify left top)))
  (pin "Y_OUT" output (at 130.81 86.36 0) (effects (font (size 1.27 1.27)) (justify right)))
  (pin "EN" input (at 114.3 86.36 180) (effects (font (size 1.27 1.27)) (justify left)))
  (instances (project "002_Sensor_PI_RS485 board" (path ""
    (page "6")) (path ""
    (page "11")) (path ""
    (page "16")) (path ""
    (page "21")) (path ""
    (page "26")) (path ""
    (page "31")) (path ""
    (page "36")))))
 (sheet
  (at 114.3 60.96)
  (size 16.51 3.81)
  (exclude_from_sim no)
  (in_bom yes)
  (on_board yes)
  (dnp no)
  (fields_autoplaced yes)
  (stroke (width 0.1524) (type solid))
  (fill (color 0 0 0 0))
  (property "Sheetname" "Individual Sensor" (at 114.3 60.2484 0) (show_name no) (do_not_autoplace no) (effects (font (size 1.27 1.27)) (justify left bottom)))
  (property "Sheetfile" "Indiv_sensor.kicad_sch" (at 114.3 65.3546 0) (show_name no) (do_not_autoplace no) (effects (font (size 1.27 1.27)) (justify left top)))
  (pin "Y_OUT" output (at 130.81 63.5 0) (effects (font (size 1.27 1.27)) (justify right)))
  (pin "EN" input (at 114.3 63.5 180) (effects (font (size 1.27 1.27)) (justify left)))
  (instances (project "002_Sensor_PI_RS485 board" (path ""
    (page "3")) (path ""
    (page "9")) (path ""
    (page "14")) (path ""
    (page "19")) (path ""
    (page "24")) (path ""
    (page "29")) (path ""
    (page "34")))))
 (sheet
  (at 114.3 72.39)
  (size 16.51 3.81)
  (exclude_from_sim no)
  (in_bom yes)
  (on_board yes)
  (dnp no)
  (fields_autoplaced yes)
  (stroke (width 0.1524) (type solid))
  (fill (color 0 0 0 0))
  (property "Sheetname" "Individual Sensor1" (at 114.3 71.6784 0) (show_name no) (do_not_autoplace no) (effects (font (size 1.27 1.27)) (justify left bottom)))
  (property "Sheetfile" "Indiv_sensor.kicad_sch" (at 114.3 76.7846 0) (show_name no) (do_not_autoplace no) (effects (font (size 1.27 1.27)) (justify left top)))
  (pin "Y_OUT" output (at 130.81 74.93 0) (effects (font (size 1.27 1.27)) (justify right)))
  (pin "EN" input (at 114.3 74.93 180) (effects (font (size 1.27 1.27)) (justify left)))
  (instances (project "002_Sensor_PI_RS485 board" (path ""
    (page "5")) (path ""
    (page "10")) (path ""
    (page "15")) (path ""
    (page "20")) (path ""
    (page "25")) (path ""
    (page "30")) (path ""
    (page "35")))))
 (sheet
  (at 114.3 95.25)
  (size 16.51 3.81)
  (exclude_from_sim no)
  (in_bom yes)
  (on_board yes)
  (dnp no)
  (fields_autoplaced yes)
  (stroke (width 0.1524) (type solid))
  (fill (color 0 0 0 0))
  (property "Sheetname" "Individual Sensor3" (at 114.3 94.5384 0) (show_name no) (do_not_autoplace no) (effects (font (size 1.27 1.27)) (justify left bottom)))
  (property "Sheetfile" "Indiv_sensor.kicad_sch" (at 114.3 99.6446 0) (show_name no) (do_not_autoplace no) (effects (font (size 1.27 1.27)) (justify left top)))
  (pin "Y_OUT" output (at 130.81 97.79 0) (effects (font (size 1.27 1.27)) (justify right)))
  (pin "EN" input (at 114.3 97.79 180) (effects (font (size 1.27 1.27)) (justify left)))
  (instances (project "002_Sensor_PI_RS485 board" (path ""
    (page "7")) (path ""
    (page "12")) (path ""
    (page "17")) (path ""
    (page "22")) (path ""
    (page "27")) (path ""
    (page "32")) (path ""
    (page "37"))))))
